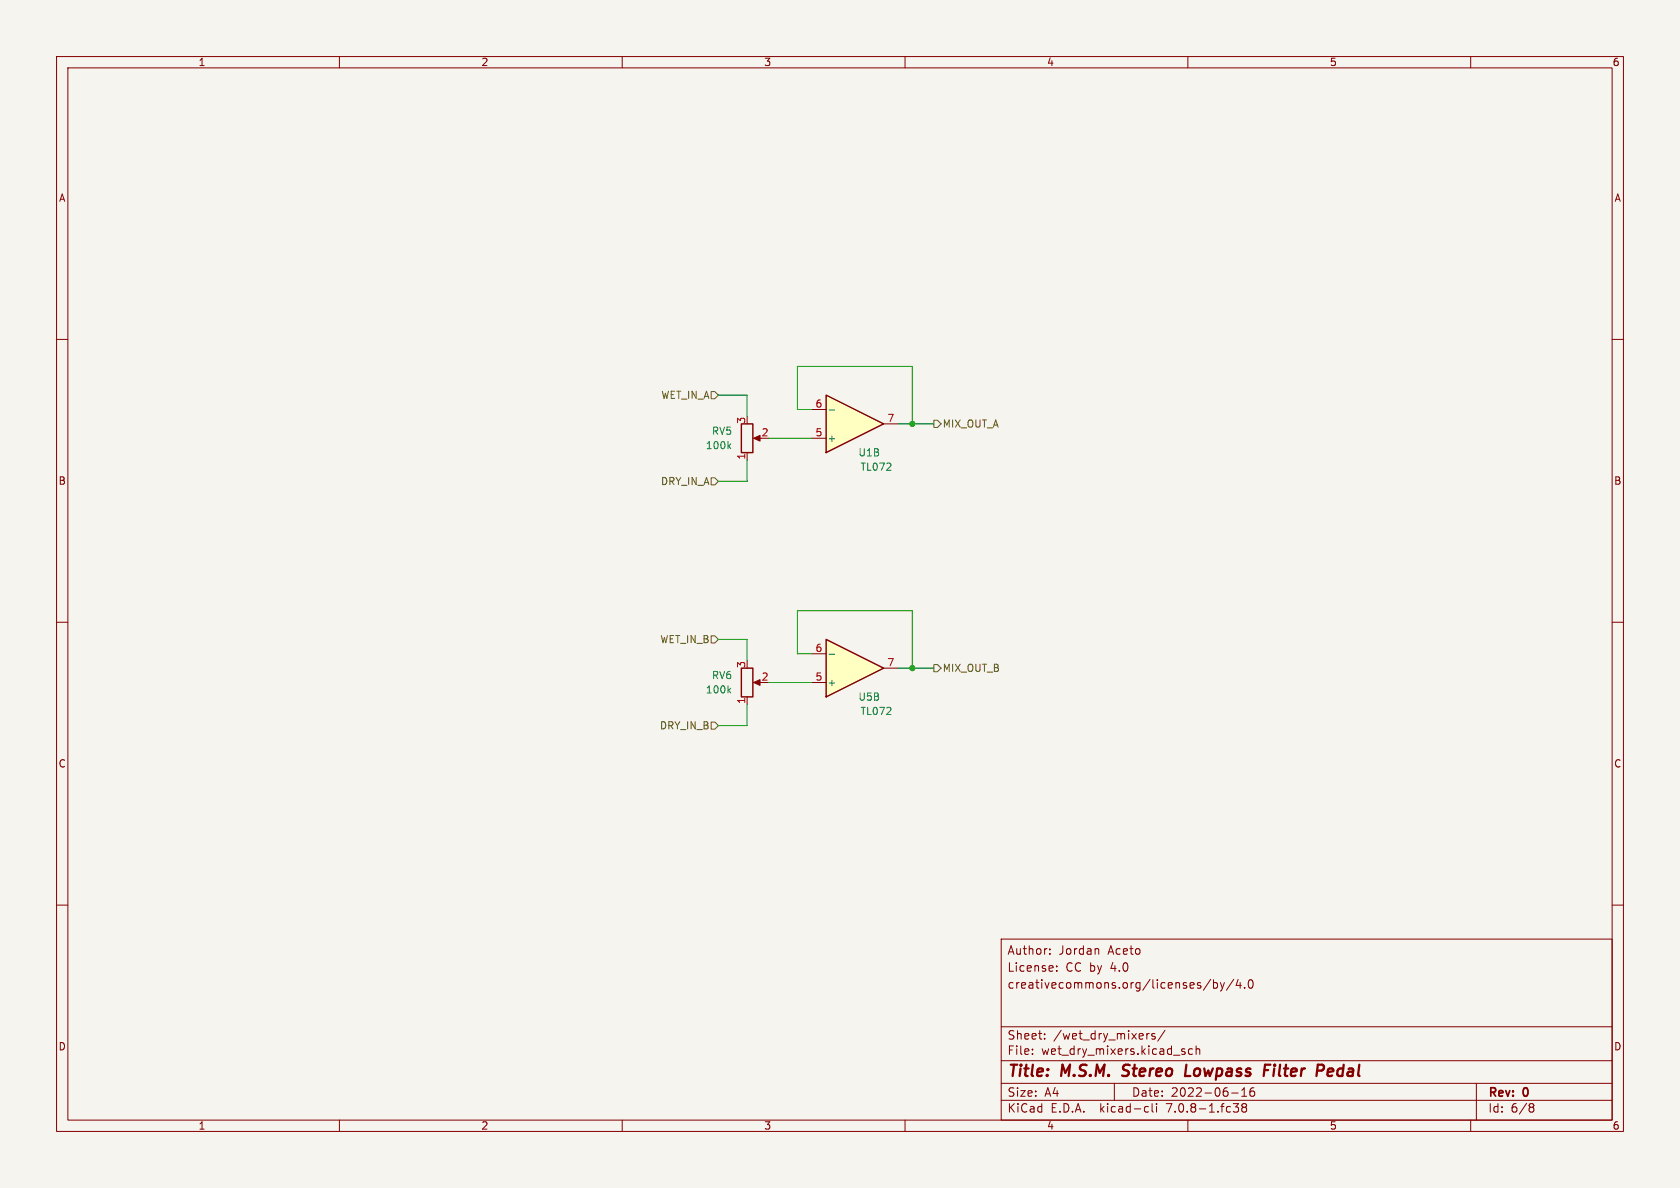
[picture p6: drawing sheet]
<svg xmlns="http://www.w3.org/2000/svg" width="297mm" height="210mm" viewBox="0 0 297 210" stroke-linecap="round" stroke-linejoin="round" font-family="sans-serif">
<path d="M0 0h297v210h-297z" fill="#f5f4ef" stroke="#f5f4ef" stroke-width=".18"/>
<g fill="none" stroke="#840000" stroke-width=".18">
<path d="M10 10h277v190h-277zM12 12h273v186h-273zM60 10v2M110 10v2M160 10v2M210 10v2M260 10v2M10 60h2M285 60h2M133.6 77.5h1M132.1 80v1.3M10 110h2"/>
<path d="M285 110h2M10 160h2M285 160h2M177 166h108v32h-108zM185.6 168.6v.1M185.6 167.8v.1M186.8 171.6v.1M186.8 170.8v.1M194 167.7l.2 .2v.8M214 173.1l-1.3 2M214.5 173.2v1.5M214.5 173.8l.5-.1 .2 .3v.4l-.1 .2h-.6"/>
<path d="M215.7 173.7l.4 1M216.1 174.7l-.1 .4-.3 .1M216.5 173.7l-.4 1M218.1 173.1l-1.3 2M218.9 173.1l-.4 1.1h1M219.2 173.7v1M220 174.6v.1M220.8 173.3l.2-.1a.81 .81 0 0 1 .6 .6 .81 .81 0 0 1-.3 .8l-.1 .1a.81 .81 0 0 1-.4-1.4zM60 198v2M110 198v2M160 198v2M177 194.5h108"/>
<path d="M177 191.5h108M177 187.5h108M177 181.5h108M182.5 186.3v.1M182.5 185.5v.1M184.7 183.6v.1M184.7 182.8v.1M197 191.5v3M202.6 195.6l.4 .1M203 196.5l-.4 .1M203.2 182.7l-.3 .1-.2 .2M203.7 195.1v1.3l.2 .2"/>
<path d="M204.2 182.8l-.4-.1-.2 .2 .1 .2 .5 .2v.3h-.6M204.5 195.1v.1M204.5 195.6v1M206 182.1l-1.3 2M209.1 185.9l.4 .1v.2l-.2 .2h-.3M209.1 185.4l.4 .1M210 198v2M210.8 185.5l-.4-.1-.3 .3v.4l.1 .2h.6M211.5 185.5l.2-.1 .3 .1 .1 .9M211.5 184.9v1.5M217.7 193.2h1.2M218 195.1h1l-.5 .6 .4 .1v.7l-.2 .1-.6-.1"/>
<path d="M219.5 193.8h.9M219.5 192.7l.5-.4v1.5M219.8 195.7l-.3 .3 .1 .5 .2 .1h.3l.3-.3-.1-.4-.2-.2M219.8 195.7l-.3-.2 .3-.4h.3l.3 .3-.3 .3M219.8 195.7h.3M221.2 192.4a1.17 1.17 0 0 0-.1 1.3h.6l.1-.5-.3-.3h-.3l-.2 .3M260 198v2M261 191.5v6.5M270.6 195.1h.3l.3 .3-.3 .3M270.6 195.7h.3M270.9 195.7l.2 .2 .1 .4-.3 .3h-.3"/>
</g>
<path d="M198.4 190.1l.2 .1M198.7 188.4l-.1 .2v.4M209.7 188.2l-.2 2h.9M223.5 189.2h.7M223.6 188.2h1M233.9 188.3a.53 .53 0 0 1 0 .8M235.5 188.9l-.6 .1-.2 .9 .2 .3h.4M235.7 189.4l-1 .1" fill="none" stroke="#840000" stroke-width=".4"/>
<path d="M133.2 77.5l1.2-.5v1z" fill="#840000" stroke="#840000" stroke-width=".18"/>
<path d="M131.1 74.9h2v5.1h-2z" fill="none" stroke="#840000" stroke-width=".25"/>
<path d="M128.8 78.8l.4 .5M129.2 78.5l-.5 .5" fill="none" stroke="#006464" stroke-width=".18"/>
<path d="M146 69.9l10.2 5-10.2 5.1z" fill="#ffffc2"/>
<path d="M146 69.9l10.2 5-10.2 5.1z" fill="none" stroke="#840000" stroke-width=".25"/>
<path d="M143.5 77.5h2.5M143.5 72.4h2.5M156.2 74.9h2.5" fill="none" stroke="#840000" stroke-width=".18"/>
<path d="M146.6 72.5h.9" fill="none" stroke="#006464" stroke-width=".18"/>
<path d="M146 113l10.2 5.1-10.2 5.1z" fill="#ffffc2"/>
<path d="M131.1 118.1h2v5.1h-2zM146 113l10.2 5.1-10.2 5.1z" fill="none" stroke="#840000" stroke-width=".25"/>
<path d="M143.5 115.6h2.5M156.2 118.1h2.5M132.1 123.2v1.3M133.6 120.7h1M143.5 120.7h2.5" fill="none" stroke="#840000" stroke-width=".18"/>
<path d="M146.6 115.7h.9M128.8 122l.4 .5M129.2 121.7l-.5 .4" fill="none" stroke="#006464" stroke-width=".18"/>
<path d="M133.2 120.7l1.2-.6v1.1z" fill="#840000" stroke="#840000" stroke-width=".18"/>
<path d="M125.7 69.2h.7l.6 .7-.6 .6h-.7zM165.1 74.3h.6l.7 .6-.7 .7h-.6zM125.7 84.5h.7l.6 .6-.6 .6h-.7zM125.7 112.4h.7l.6 .6-.6 .7h-.7zM165.1 117.5h.6l.7 .6-.7 .6h-.6zM125.7 127.6h.7l.6 .7-.6 .6h-.7z" fill="none" stroke="#725600" stroke-width=".18"/>
<path d="M127 69.9h5.1v3.8M135.9 77.5h7.6M143.5 72.4h-2.5v-7.6h20.3v10.1M158.7 74.9h6.4M132.1 81.3v3.8h-5.1M127 113h5.1v3.8M143.5 115.6h-2.5v-7.6h20.3v10.1M158.7 118.1h6.4M132.1 124.5v3.8h-5.1M135.9 120.7h7.6" fill="none" stroke="#009600" stroke-width=".18"/>
<g fill="#009600" stroke="#009600" stroke-width=".18">
<circle cx="161.3" cy="74.9" r=".46"/>
<circle cx="161.3" cy="118.1" r=".46"/>
</g>
<g font-size="2.8" fill="#840000">
<text x="178" y="190.9">Title:</text>
<text x="187.7" y="190.9">M.S.M.</text>
<text x="199.3" y="190.9">Stereo</text>
<text x="211.2" y="190.9">Lowpass</text>
<text x="225.9" y="190.9">Filter</text>
<text x="236" y="190.9">Pedal</text>
</g>
<g font-size="2.1" fill="#840000">
<text x="178" y="172">License:</text>
<text x="178" y="169">Author:</text>
<text x="187.2" y="169">Jordan</text>
<text x="188.4" y="172">CC by</text>
<text x="196" y="169">Aceto</text>
<text x="196.5" y="172">4.0</text>
<text x="178" y="175">creativecommons.org/licenses/by/4.0</text>
<text x="178" y="184">Sheet:</text>
<text x="186.2" y="184">/wet_dry_mixers/</text>
<text x="178" y="186.7">File:</text>
<text x="184.1" y="186.7">wet_dry_mixers.kicad_sch</text>
<text x="178" y="196.9">KiCad</text>
<text x="178" y="194.1">Size:</text>
<text x="184.7" y="194.1">A4</text>
<text x="185.7" y="196.9">E.D.A.</text>
<text x="194.6" y="196.9">kicad-cli</text>
<text x="200" y="194.1">Date:</text>
<text x="206.5" y="196.9">7.0.8-1.fc38</text>
<text x="207" y="194.1">2022-06-16</text>
<text x="263" y="194.3">Rev:</text>
<text x="263" y="196.9">Id:</text>
<text x="267.1" y="196.9">6/8</text>
<text x="269.4" y="194.3">0</text>
</g>
<g font-size="1.8" fill="#840000">
<text x="35" y="11.9">1</text>
<text x="85" y="11.9">2</text>
<text x="135" y="11.9">3</text>
<text x="185" y="11.9">4</text>
<text x="235" y="11.9">5</text>
<text x="285" y="11.9">6</text>
<text x="10.3" y="35.9">A</text>
<text x="285.3" y="35.9">A</text>
<text x="10.3" y="85.9">B</text>
<text x="285.3" y="85.9">B</text>
<text x="10.3" y="135.9">C</text>
<text x="285.3" y="135.9">C</text>
<text x="10.3" y="185.9">D</text>
<text x="285.3" y="185.9">D</text>
<text x="35" y="199.9">1</text>
<text x="85" y="199.9">2</text>
<text x="135" y="199.9">3</text>
<text x="185" y="199.9">4</text>
<text x="235" y="199.9">5</text>
<text x="285" y="199.9">6</text>
</g>
<g font-size="1.8" fill="#725600">
<text x="116.8" y="70.7">WET_IN_A</text>
<text x="166.6" y="75.8">MIX_OUT_A</text>
<text x="116.7" y="86">DRY_IN_A</text>
<text x="116.6" y="113.9">WET_IN_B</text>
<text x="166.6" y="119">MIX_OUT_B</text>
<text x="116.6" y="129.1">DRY_IN_B</text>
</g>
<g font-size="1.8" fill="#006464">
<text x="125.8" y="77.1">RV5</text>
<text x="124.7" y="79.6">100k</text>
<text x="146.2" y="78.3">+</text>
<text x="151.7" y="80.9">U1B</text>
<text x="152" y="83.4">TL072</text>
<text x="124.7" y="122.8">100k</text>
<text x="125.8" y="120.2">RV6</text>
<text x="146.2" y="121.5">+</text>
<text x="151.7" y="124.1">U5B</text>
<text x="152" y="126.6">TL072</text>
</g>
<g font-size="1.8" fill="#a90000">
<text x="131.8" y="75" transform="rotate(-90 131.8 75)">3</text>
<text x="134.5" y="77.2">2</text>
<text x="144.1" y="77.2">5</text>
<text x="144.1" y="72.1">6</text>
<text x="156.8" y="74.7">7</text>
<text x="131.8" y="81.4" transform="rotate(-90 131.8 81.4)">1</text>
<text x="131.8" y="118.2" transform="rotate(-90 131.8 118.2)">3</text>
<text x="144.1" y="115.3">6</text>
<text x="156.8" y="117.9">7</text>
<text x="131.8" y="124.5" transform="rotate(-90 131.8 124.5)">1</text>
<text x="134.5" y="120.4">2</text>
<text x="144.1" y="120.4">5</text>
</g>
</svg>
